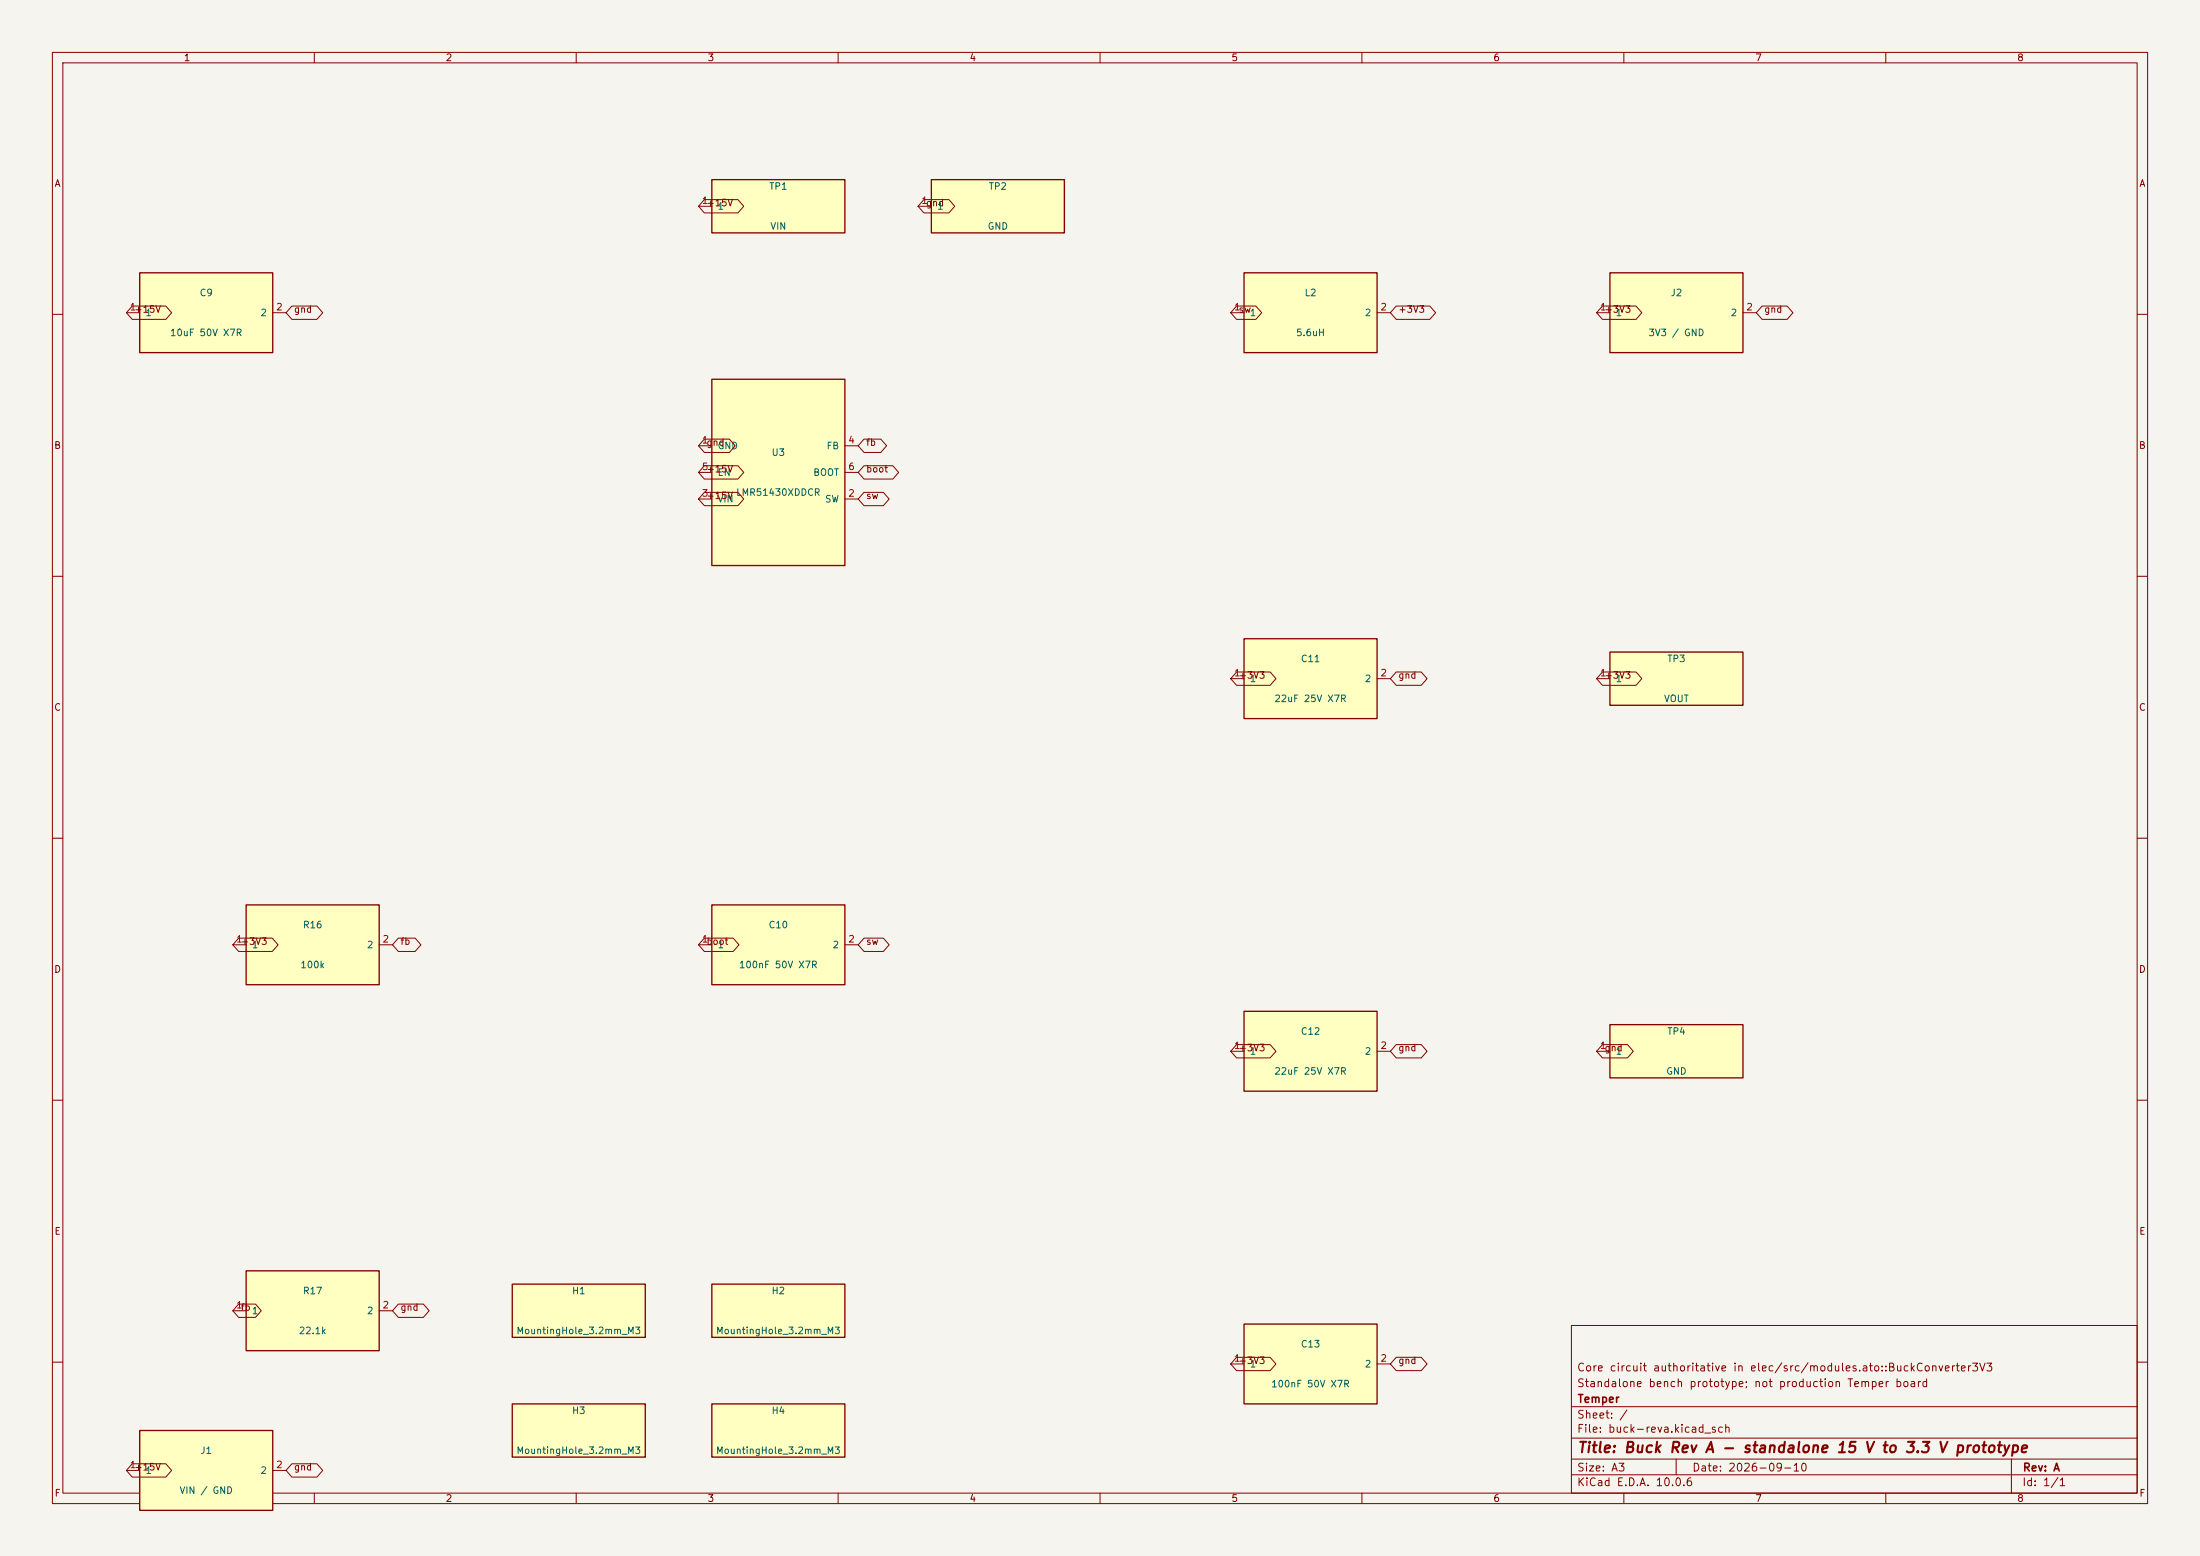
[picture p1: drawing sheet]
<svg xmlns="http://www.w3.org/2000/svg" width="420mm" height="297mm" viewBox="0 0 420 297" stroke-linecap="round" stroke-linejoin="round" font-family="sans-serif">
<path d="M0 0h420v297h-420z" fill="#f5f4ef" stroke="#f5f4ef" stroke-width=".19"/>
<g fill="none" stroke="#840000" stroke-width=".19">
<path d="M10 10h400v277h-400zM12 12h396v273h-396zM60 10v2M110 10v2M160 10v2M210 10v2M260 10v2M310 10v2M360 10v2M10 60h2M408 60h2M10 110h2"/>
<path d="M408 110h2M10 160h2M408 160h2M10 210h2M408 210h2M300 253h108v32h-108zM10 260h2M300 278.5h108M300 274.5h108M300 268.5h108M320 278.5v3M384 278.5v6.5"/>
<path d="M408 260h2M60 285v2M110 285v2M160 285v2M210 285v2M260 285v2M300 281.5h108M310 285v2M360 285v2"/>
</g>
<path d="M26.7 273h25.4v15.3h-25.4z" fill="#ffffc2"/>
<path d="M26.7 273h25.4v15.3h-25.4z" fill="none" stroke="#840000" stroke-width=".25"/>
<path d="M24.1 280.7h2.6M52.1 280.7h2.5" fill="none" stroke="#840000" stroke-width=".19"/>
<path d="M307.3 52.1h25.4v15.2h-25.4z" fill="#ffffc2"/>
<path d="M307.3 52.1h25.4v15.2h-25.4z" fill="none" stroke="#840000" stroke-width=".25"/>
<path d="M304.8 59.7h2.5M332.7 59.7h2.6" fill="none" stroke="#840000" stroke-width=".19"/>
<path d="M307.3 124.5h25.4v10.1h-25.4z" fill="#ffffc2"/>
<path d="M307.3 124.5h25.4v10.1h-25.4z" fill="none" stroke="#840000" stroke-width=".25"/>
<path d="M304.8 129.5h2.5" fill="none" stroke="#840000" stroke-width=".19"/>
<path d="M135.9 34.3h25.4v10.2h-25.4z" fill="#ffffc2"/>
<path d="M135.9 34.3h25.4v10.2h-25.4z" fill="none" stroke="#840000" stroke-width=".25"/>
<path d="M133.3 39.4h2.6" fill="none" stroke="#840000" stroke-width=".19"/>
<path d="M135.9 72.4h25.4v35.6h-25.4z" fill="#ffffc2"/>
<path d="M135.9 72.4h25.4v35.6h-25.4z" fill="none" stroke="#840000" stroke-width=".25"/>
<path d="M133.3 85.1h2.6M133.3 95.3h2.6M133.3 90.2h2.6M161.3 85.1h2.5M161.3 95.3h2.5M161.3 90.2h2.5" fill="none" stroke="#840000" stroke-width=".19"/>
<path d="M177.8 34.3h25.4v10.2h-25.4z" fill="#ffffc2"/>
<path d="M177.8 34.3h25.4v10.2h-25.4z" fill="none" stroke="#840000" stroke-width=".25"/>
<path d="M175.3 39.4h2.5" fill="none" stroke="#840000" stroke-width=".19"/>
<path d="M237.5 52.1h25.4v15.2h-25.4z" fill="#ffffc2"/>
<path d="M237.5 52.1h25.4v15.2h-25.4z" fill="none" stroke="#840000" stroke-width=".25"/>
<path d="M234.9 59.7h2.6M262.9 59.7h2.5" fill="none" stroke="#840000" stroke-width=".19"/>
<path d="M237.5 121.9h25.4v15.3h-25.4z" fill="#ffffc2"/>
<path d="M237.5 121.9h25.4v15.3h-25.4z" fill="none" stroke="#840000" stroke-width=".25"/>
<path d="M234.9 129.5h2.6M262.9 129.5h2.5" fill="none" stroke="#840000" stroke-width=".19"/>
<path d="M237.5 252.7h25.4v15.3h-25.4z" fill="#ffffc2"/>
<path d="M237.5 252.7h25.4v15.3h-25.4z" fill="none" stroke="#840000" stroke-width=".25"/>
<path d="M234.9 260.3h2.6M262.9 260.3h2.5" fill="none" stroke="#840000" stroke-width=".19"/>
<path d="M237.5 193h25.4v15.3h-25.4z" fill="#ffffc2"/>
<path d="M237.5 193h25.4v15.3h-25.4z" fill="none" stroke="#840000" stroke-width=".25"/>
<path d="M234.9 200.7h2.6M262.9 200.7h2.5" fill="none" stroke="#840000" stroke-width=".19"/>
<path d="M307.3 195.6h25.4v10.1h-25.4z" fill="#ffffc2"/>
<path d="M307.3 195.6h25.4v10.1h-25.4z" fill="none" stroke="#840000" stroke-width=".25"/>
<path d="M304.8 200.7h2.5" fill="none" stroke="#840000" stroke-width=".19"/>
<path d="M26.7 52.1h25.4v15.2h-25.4z" fill="#ffffc2"/>
<path d="M26.7 52.1h25.4v15.2h-25.4z" fill="none" stroke="#840000" stroke-width=".25"/>
<path d="M24.1 59.7h2.6M52.1 59.7h2.5" fill="none" stroke="#840000" stroke-width=".19"/>
<path d="M97.8 245.1h25.4v10.2h-25.4z" fill="#ffffc2"/>
<path d="M97.8 245.1h25.4v10.2h-25.4z" fill="none" stroke="#840000" stroke-width=".25"/>
<path d="M135.9 245.1h25.4v10.2h-25.4z" fill="#ffffc2"/>
<path d="M135.9 245.1h25.4v10.2h-25.4z" fill="none" stroke="#840000" stroke-width=".25"/>
<path d="M97.8 268h25.4v10.1h-25.4z" fill="#ffffc2"/>
<path d="M97.8 268h25.4v10.1h-25.4z" fill="none" stroke="#840000" stroke-width=".25"/>
<path d="M135.9 172.7h25.4v15.3h-25.4z" fill="#ffffc2"/>
<path d="M135.9 172.7h25.4v15.3h-25.4z" fill="none" stroke="#840000" stroke-width=".25"/>
<path d="M133.3 180.3h2.6M161.3 180.3h2.5" fill="none" stroke="#840000" stroke-width=".19"/>
<path d="M135.9 268h25.4v10.1h-25.4z" fill="#ffffc2"/>
<path d="M135.9 268h25.4v10.1h-25.4z" fill="none" stroke="#840000" stroke-width=".25"/>
<path d="M47 172.7h25.4v15.3h-25.4z" fill="#ffffc2"/>
<path d="M47 172.7h25.4v15.3h-25.4z" fill="none" stroke="#840000" stroke-width=".25"/>
<path d="M44.4 180.3h2.6M72.4 180.3h2.5" fill="none" stroke="#840000" stroke-width=".19"/>
<path d="M47 242.6h25.4v15.2h-25.4z" fill="#ffffc2"/>
<path d="M47 242.6h25.4v15.2h-25.4z" fill="none" stroke="#840000" stroke-width=".25"/>
<g fill="none" stroke="#840000" stroke-width=".19">
<path d="M134.5 38.1h6.4l1.1 1.3-1.1 1.2h-6.4l-1.2-1.2zM176.4 38.1h4.8l1.1 1.3-1.1 1.2h-4.8l-1.1-1.2zM25.2 58.4h6.5l1.1 1.3-1.1 1.3h-6.5l-1.1-1.3zM55.7 58.4h4.8l1.1 1.3-1.1 1.3h-4.8l-1.1-1.3zM236.1 58.4h3.7l1.1 1.3-1.1 1.3h-3.7l-1.2-1.3zM266.5 58.4h6.5l1.1 1.3-1.1 1.3h-6.5l-1.1-1.3zM305.9 58.4h6.4l1.1 1.3-1.1 1.3h-6.4l-1.1-1.3zM336.4 58.4h4.8l1.1 1.3-1.1 1.3h-4.8l-1.1-1.3zM134.5 94h6.4l1.1 1.3-1.1 1.2h-6.4l-1.2-1.2zM134.5 88.9h6.4l1.1 1.3-1.1 1.2h-6.4l-1.2-1.2zM134.5 83.8h4.7l1.2 1.3-1.2 1.3h-4.7l-1.2-1.3zM164.9 88.9h5.5l1.2 1.3-1.2 1.2h-5.5l-1.1-1.2z"/>
<path d="M164.9 83.8h3.3l1.1 1.3-1.1 1.3h-3.3l-1.1-1.3zM164.9 94h3.7l1.1 1.3-1.1 1.2h-3.7l-1.1-1.2zM236.1 128.3h6.4l1.1 1.2-1.1 1.3h-6.4l-1.2-1.3zM266.5 128.3h4.8l1.1 1.2-1.1 1.3h-4.8l-1.1-1.3zM305.9 128.3h6.4l1.1 1.2-1.1 1.3h-6.4l-1.1-1.3zM45.6 179.1h6.4l1.1 1.2-1.1 1.3h-6.4l-1.2-1.3zM76 179.1h3.3l1.1 1.2-1.1 1.3h-3.3l-1.1-1.3zM134.5 179.1h5.5l1.1 1.2-1.1 1.3h-5.5l-1.2-1.3zM164.9 179.1h3.7l1.1 1.2-1.1 1.3h-3.7l-1.1-1.3zM236.1 199.4h6.4l1.1 1.3-1.1 1.2h-6.4l-1.2-1.2zM266.5 199.4h4.8l1.1 1.3-1.1 1.2h-4.8l-1.1-1.2zM305.9 199.4h4.8l1.1 1.3-1.1 1.2h-4.8l-1.1-1.2z"/>
<path d="M44.4 250.2h2.6M45.6 248.9h3.2l1.1 1.3-1.1 1.3h-3.2l-1.2-1.3zM72.4 250.2h2.5M76 248.9h4.8l1.1 1.3-1.1 1.3h-4.8l-1.1-1.3zM236.1 259.1h6.4l1.1 1.2-1.1 1.3h-6.4l-1.2-1.3zM266.5 259.1h4.8l1.1 1.2-1.1 1.3h-4.8l-1.1-1.3zM25.2 279.4h6.5l1.1 1.3-1.1 1.2h-6.5l-1.1-1.2zM55.7 279.4h4.8l1.1 1.3-1.1 1.2h-4.8l-1.1-1.2z"/>
</g>
<text font-size="2" fill="#840000" x="301" y="277.8">Title: Buck Rev A - standalone 15 V to 3.3 V prototype</text>
<g font-size="1.5" fill="#840000">
<text x="300.9" y="262.1">Core circuit authoritative in elec/src/modules.ato::BuckConverter3V3</text>
<text x="300.9" y="265.1">Standalone bench prototype; not production Temper board</text>
<text x="301" y="268.1">Temper</text>
<text x="300.9" y="273.8">File: buck-reva.kicad_sch</text>
<text x="300.9" y="271.1">Sheet: /</text>
<text x="300.9" y="281.2">Size: A3</text>
<text x="322.9" y="281.2">Date: 2026-09-10</text>
<text x="386" y="281.2">Rev: A</text>
<text x="300.9" y="284">KiCad E.D.A. 10.0.6</text>
<text x="385.9" y="284">Id: 1/1</text>
</g>
<g font-size="1.3" fill="#840000">
<text x="35" y="12">1</text>
<text x="85" y="12">2</text>
<text x="135" y="12">3</text>
<text x="185" y="12">4</text>
<text x="235" y="12">5</text>
<text x="285" y="12">6</text>
<text x="335" y="12">7</text>
<text x="385" y="12">8</text>
<text x="10.3" y="36">A</text>
<text x="408.3" y="36">A</text>
<text x="134.8" y="39.7">+15V</text>
<text x="176.7" y="39.7">gnd</text>
<text x="25.5" y="60">+15V</text>
<text x="56" y="60">gnd</text>
<text x="236.4" y="60">sw</text>
<text x="266.8" y="60">+3V3</text>
<text x="306.2" y="60">+3V3</text>
<text x="336.7" y="60">gnd</text>
<text x="10.2" y="86">B</text>
<text x="134.8" y="85.4">gnd</text>
<text x="165.2" y="85.4">fb</text>
<text x="408.2" y="86">B</text>
<text x="134.8" y="95.6">+15V</text>
<text x="134.8" y="90.5">+15V</text>
<text x="165.2" y="90.5">boot</text>
<text x="165.2" y="95.6">sw</text>
<text x="236.4" y="129.9">+3V3</text>
<text x="266.8" y="129.9">gnd</text>
<text x="306.2" y="129.9">+3V3</text>
<text x="10.2" y="136">C</text>
<text x="408.2" y="136">C</text>
<text x="10.2" y="186">D</text>
<text x="45.9" y="180.7">+3V3</text>
<text x="76.3" y="180.7">fb</text>
<text x="134.8" y="180.7">boot</text>
<text x="165.2" y="180.7">sw</text>
<text x="408.2" y="186">D</text>
<text x="236.4" y="201">+3V3</text>
<text x="266.8" y="201">gnd</text>
<text x="306.2" y="201">gnd</text>
<text x="10.3" y="236">E</text>
<text x="408.3" y="236">E</text>
<text x="45.9" y="250.5">fb</text>
<text x="76.3" y="250.5">gnd</text>
<text x="236.4" y="260.7">+3V3</text>
<text x="266.8" y="260.7">gnd</text>
<text x="25.5" y="281">+15V</text>
<text x="56" y="281">gnd</text>
<text x="10.3" y="286">F</text>
<text x="35" y="287">1</text>
<text x="85" y="287">2</text>
<text x="135" y="287">3</text>
<text x="185" y="287">4</text>
<text x="235" y="287">5</text>
<text x="285" y="287">6</text>
<text x="335" y="287">7</text>
<text x="385" y="287">8</text>
<text x="408.3" y="286">F</text>
</g>
<g font-size="1.3" fill="#a90000">
<text x="133.9" y="39.2">1</text>
<text x="175.8" y="39.2">1</text>
<text x="24.7" y="59.6">1</text>
<text x="52.6" y="59.6">2</text>
<text x="235.5" y="59.6">1</text>
<text x="263.4" y="59.6">2</text>
<text x="305.3" y="59.6">1</text>
<text x="333.3" y="59.6">2</text>
<text x="133.9" y="85">1</text>
<text x="161.8" y="85">4</text>
<text x="133.9" y="95.1">3</text>
<text x="133.9" y="90">5</text>
<text x="161.8" y="95.1">2</text>
<text x="161.8" y="90">6</text>
<text x="235.5" y="129.4">1</text>
<text x="263.4" y="129.4">2</text>
<text x="305.3" y="129.4">1</text>
<text x="45" y="180.2">1</text>
<text x="72.9" y="180.2">2</text>
<text x="133.9" y="180.2">1</text>
<text x="161.8" y="180.2">2</text>
<text x="235.5" y="200.5">1</text>
<text x="263.4" y="200.5">2</text>
<text x="305.3" y="200.5">1</text>
<text x="45" y="250.1">1</text>
<text x="72.9" y="250.1">2</text>
<text x="235.5" y="260.2">1</text>
<text x="263.4" y="260.2">2</text>
<text x="24.7" y="280.5">1</text>
<text x="52.6" y="280.5">2</text>
</g>
<g font-size="1.3" fill="#006464">
<text x="136.9" y="40.3">1</text>
<text x="146.7" y="36.5">TP1</text>
<text x="178.8" y="40.3">1</text>
<text x="188.6" y="36.5">TP2</text>
<text x="147" y="44.1">VIN</text>
<text x="188.4" y="44.1">GND</text>
<text x="38" y="56.8">C9</text>
<text x="248.9" y="56.8">L2</text>
<text x="318.8" y="56.8">J2</text>
<text x="27.7" y="60.7">1</text>
<text x="32.3" y="64.5">10uF 50V X7R</text>
<text x="49.6" y="60.7">2</text>
<text x="238.5" y="60.7">1</text>
<text x="247.3" y="64.5">5.6uH</text>
<text x="260.4" y="60.7">2</text>
<text x="308.3" y="60.7">1</text>
<text x="314.6" y="64.5">3V3 / GND</text>
<text x="330.3" y="60.7">2</text>
<text x="136.9" y="86.1">GND</text>
<text x="147.2" y="87.3">U3</text>
<text x="157.7" y="86.1">FB</text>
<text x="136.9" y="91.1">EN</text>
<text x="140.4" y="94.9">LMR51430XDDCR</text>
<text x="155.1" y="91.1">BOOT</text>
<text x="136.9" y="96.2">VIN</text>
<text x="157.4" y="96.2">SW</text>
<text x="238.5" y="130.5">1</text>
<text x="248.2" y="126.7">C11</text>
<text x="260.4" y="130.5">2</text>
<text x="308.3" y="130.5">1</text>
<text x="318.2" y="126.7">TP3</text>
<text x="243.2" y="134.3">22uF 25V X7R</text>
<text x="317.6" y="134.3">VOUT</text>
<text x="57.7" y="177.5">R16</text>
<text x="146.6" y="177.5">C10</text>
<text x="48" y="181.3">1</text>
<text x="57.2" y="185.1">100k</text>
<text x="69.9" y="181.3">2</text>
<text x="136.9" y="181.3">1</text>
<text x="141" y="185.1">100nF 50V X7R</text>
<text x="158.8" y="181.3">2</text>
<text x="248.2" y="197.8">C12</text>
<text x="318.2" y="197.8">TP4</text>
<text x="238.5" y="201.6">1</text>
<text x="260.4" y="201.6">2</text>
<text x="308.3" y="201.6">1</text>
<text x="243.2" y="205.4">22uF 25V X7R</text>
<text x="318" y="205.4">GND</text>
<text x="48" y="251.2">1</text>
<text x="57.7" y="247.3">R17</text>
<text x="69.9" y="251.2">2</text>
<text x="109.1" y="247.3">H1</text>
<text x="147.2" y="247.3">H2</text>
<text x="56.9" y="255">22.1k</text>
<text x="98.5" y="255">MountingHole_3.2mm_M3</text>
<text x="136.6" y="255">MountingHole_3.2mm_M3</text>
<text x="248.2" y="257.5">C13</text>
<text x="238.5" y="261.3">1</text>
<text x="260.4" y="261.3">2</text>
<text x="242.6" y="265.1">100nF 50V X7R</text>
<text x="109.1" y="270.2">H3</text>
<text x="147.2" y="270.2">H4</text>
<text x="27.7" y="281.6">1</text>
<text x="38.2" y="277.8">J1</text>
<text x="49.6" y="281.6">2</text>
<text x="98.5" y="277.8">MountingHole_3.2mm_M3</text>
<text x="136.6" y="277.8">MountingHole_3.2mm_M3</text>
<text x="34.2" y="285.4">VIN / GND</text>
</g>
</svg>
